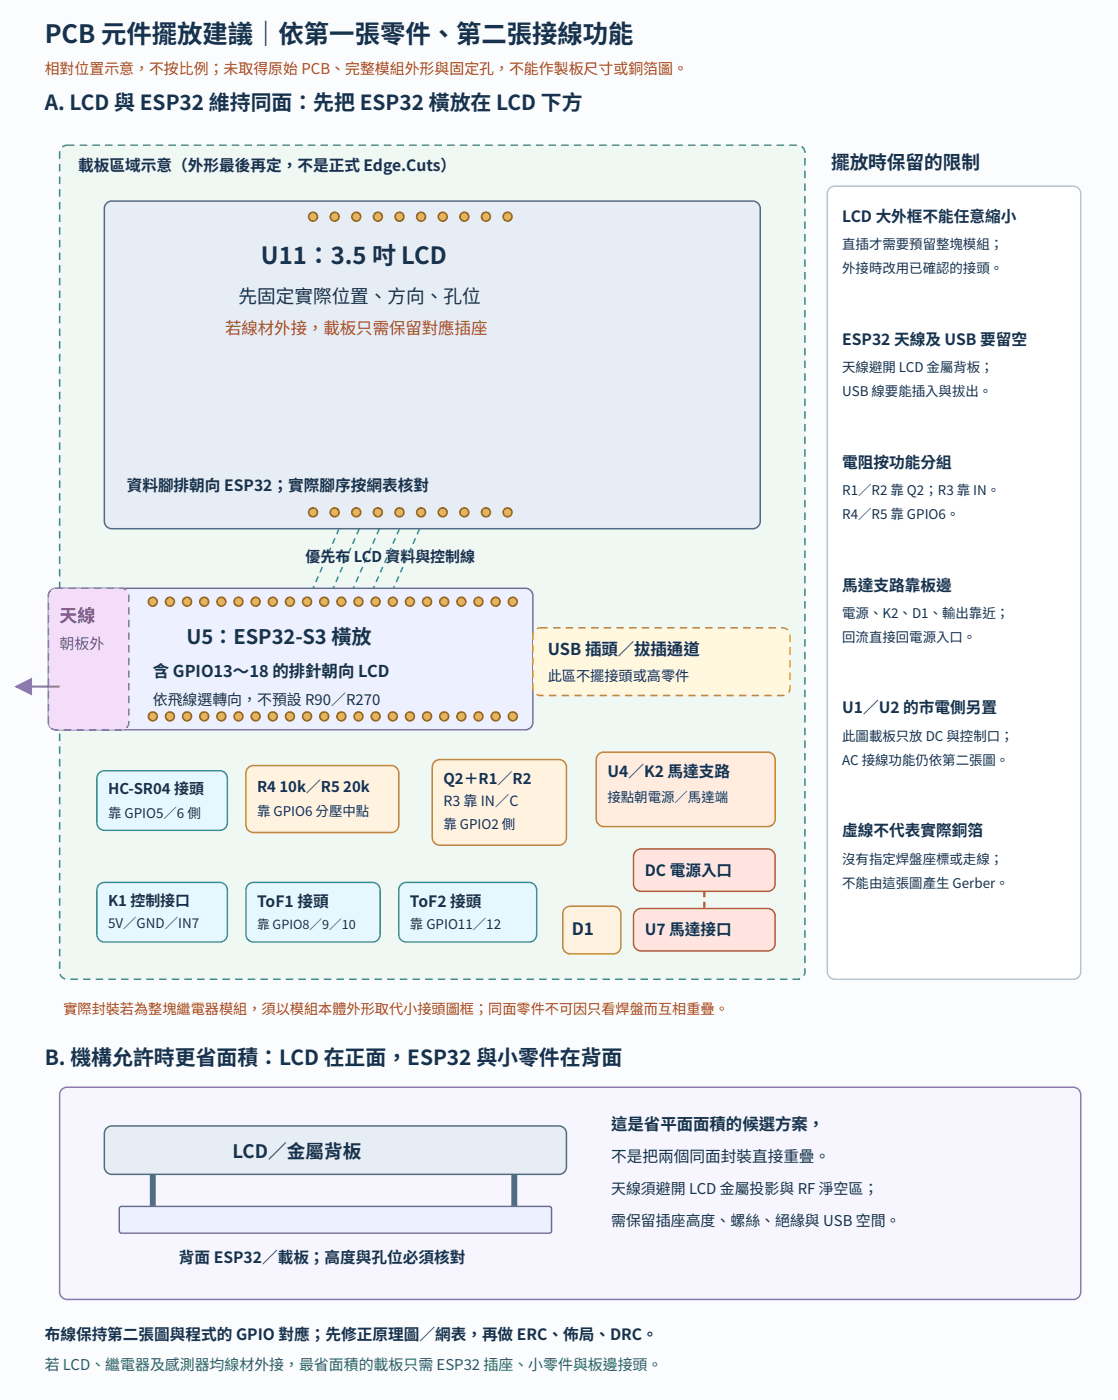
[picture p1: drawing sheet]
<svg xmlns="http://www.w3.org/2000/svg" width="397mm" height="497mm" viewBox="0 0 397 497" stroke-linecap="round" stroke-linejoin="round" font-family="sans-serif">
<path d="M0 0h396.9v497.4h-396.9z" fill="#fafcfe"/>
<path d="M21.7 52.6l.9-.7 1.2-.3h259.3l1.2 .3 .9 .7 .6 1.6v291.1l-.3 1.1-.7 .9-1.7 .6h-259.3l-1.2-.2-.9-.8-.5-1.6v-291.1z" fill="#f0f8f4" stroke="#3d8b6f" stroke-width=".53" stroke-dasharray="2.6 1.9" stroke-linecap="butt"/>
<path d="M37.6 72.4l.9-.7 1.2-.3h227.5l1.2 .3 1.2 1.2 .3 1.2v111.1l-.3 1.2-1.2 1.2-1.2 .3h-227.5l-1.2-.3-1.2-1.2-.3-1.2v-111.1z" fill="#e7edf5" stroke="#536b88" stroke-width=".53"/>
<g fill="#e4af38" stroke="#8a691a" stroke-width=".53">
<circle cx="111.1" cy="77" r="1.59"/>
<circle cx="118.8" cy="77" r="1.59"/>
<circle cx="126.5" cy="77" r="1.59"/>
<circle cx="134.1" cy="77" r="1.59"/>
<circle cx="141.8" cy="77" r="1.59"/>
<circle cx="149.5" cy="77" r="1.59"/>
<circle cx="157.2" cy="77" r="1.59"/>
<circle cx="164.8" cy="77" r="1.59"/>
<circle cx="172.5" cy="77" r="1.59"/>
<circle cx="180.2" cy="77" r="1.59"/>
<circle cx="111.1" cy="182" r="1.59"/>
<circle cx="118.8" cy="182" r="1.59"/>
<circle cx="126.5" cy="182" r="1.59"/>
<circle cx="134.1" cy="182" r="1.59"/>
<circle cx="141.8" cy="182" r="1.59"/>
<circle cx="149.5" cy="182" r="1.59"/>
<circle cx="157.2" cy="182" r="1.59"/>
<circle cx="164.8" cy="182" r="1.59"/>
<circle cx="172.5" cy="182" r="1.59"/>
<circle cx="180.2" cy="182" r="1.59"/>
</g>
<path d="M18.2 209.6l1.6-.6 167.3 .1 1.5 .9 .6 1.7-.1 45.6-.9 1.4-1.7 .6-167.3-.1-1.4-.9-.6-1.7v-44.9l.3-1.2z" fill="#edf0ff" stroke="#7165a5" stroke-width=".53"/>
<path d="M18.2 209.6l1.6-.6h23.3l1.2 .3 1.2 1.2 .3 1.2v44.9l-.3 1.2-1.2 1.2-1.2 .3h-23.3l-1.1-.3-1.2-1.2-.3-1.2v-44.9l.3-1.2z" fill="#f4ddf9" stroke="#a65aaf" stroke-width=".53" stroke-dasharray="2.6 1.9" stroke-linecap="butt"/>
<path d="M5.8 243.9h15.4" fill="none" stroke="#a65aaf" stroke-width=".79" stroke-linecap="butt"/>
<path d="M5 243.9l6.4-3.1v6.3z" fill="#a65aaf"/>
<g fill="#e4af38" stroke="#8a691a" stroke-width=".53">
<circle cx="54.2" cy="213.8" r="1.59"/>
<circle cx="60.3" cy="213.8" r="1.59"/>
<circle cx="66.4" cy="213.8" r="1.59"/>
<circle cx="72.5" cy="213.8" r="1.59"/>
<circle cx="78.6" cy="213.8" r="1.59"/>
<circle cx="84.7" cy="213.8" r="1.59"/>
<circle cx="90.8" cy="213.8" r="1.59"/>
<circle cx="96.8" cy="213.8" r="1.59"/>
<circle cx="102.9" cy="213.8" r="1.59"/>
<circle cx="109" cy="213.8" r="1.59"/>
<circle cx="115.1" cy="213.8" r="1.59"/>
<circle cx="121.2" cy="213.8" r="1.59"/>
<circle cx="127.3" cy="213.8" r="1.59"/>
<circle cx="133.3" cy="213.8" r="1.59"/>
<circle cx="139.4" cy="213.8" r="1.59"/>
<circle cx="145.5" cy="213.8" r="1.59"/>
<circle cx="151.6" cy="213.8" r="1.59"/>
<circle cx="157.7" cy="213.8" r="1.59"/>
<circle cx="163.8" cy="213.8" r="1.59"/>
<circle cx="169.9" cy="213.8" r="1.59"/>
<circle cx="175.9" cy="213.8" r="1.59"/>
<circle cx="182" cy="213.8" r="1.59"/>
<circle cx="54.2" cy="254.5" r="1.59"/>
<circle cx="60.3" cy="254.5" r="1.59"/>
<circle cx="66.4" cy="254.5" r="1.59"/>
<circle cx="72.5" cy="254.5" r="1.59"/>
<circle cx="78.6" cy="254.5" r="1.59"/>
<circle cx="84.7" cy="254.5" r="1.59"/>
<circle cx="90.8" cy="254.5" r="1.59"/>
<circle cx="96.8" cy="254.5" r="1.59"/>
<circle cx="102.9" cy="254.5" r="1.59"/>
<circle cx="109" cy="254.5" r="1.59"/>
<circle cx="115.1" cy="254.5" r="1.59"/>
<circle cx="121.2" cy="254.5" r="1.59"/>
<circle cx="127.3" cy="254.5" r="1.59"/>
<circle cx="133.3" cy="254.5" r="1.59"/>
<circle cx="139.4" cy="254.5" r="1.59"/>
<circle cx="145.5" cy="254.5" r="1.59"/>
<circle cx="151.6" cy="254.5" r="1.59"/>
<circle cx="157.7" cy="254.5" r="1.59"/>
<circle cx="163.8" cy="254.5" r="1.59"/>
<circle cx="169.9" cy="254.5" r="1.59"/>
<circle cx="175.9" cy="254.5" r="1.59"/>
<circle cx="182" cy="254.5" r="1.59"/>
</g>
<path d="M189.8 224l.9-.7 1.1-.3 86.6 .1 1.5 .9 .6 1.7-.1 19.4-.9 1.4-1.7 .6h-86.6l-1.4-1-.6-1.6v-18.8z" fill="#fff8df" stroke="#cb9a33" stroke-width=".53" stroke-dasharray="2.6 1.9" stroke-linecap="butt"/>
<path d="M120.4 187.9l-9.3 21.1M127.5 187.9l-9.2 21.1M134.7 187.9l-9.3 21.1M141.8 187.9l-9.2 21.1M149 187.9l-9.3 21.1" fill="none" stroke="#2584c5" stroke-width=".53" stroke-dasharray="2.1 1.6" stroke-linecap="butt"/>
<path d="M35.4 274.4l1.6-.6h41.1l1.1 .3 1.2 1.2 .3 1.2v15.9l-.3 1.1-1.2 1.2-1.1 .3h-41.1l-1.1-.3-1.2-1.2-.3-1.1v-15.9l.3-1.2z" fill="#e6f8ff" stroke="#3096ae" stroke-width=".53"/>
<g fill="#fff2de" stroke="#c18c35" stroke-width=".53">
<path d="M88.3 272.6l1.7-.6h48.9l1.2 .3 1.2 1.2 .3 1.1v18.6l-.3 1.1-1.2 1.2-1.2 .3h-48.9l-1.2-.3-1.2-1.2-.3-1.1v-18.6l.3-1.1z"/>
<path d="M154 270.9l.9-.8 1.2-.2h42.3l1.2 .2 1.2 1.3 .3 1.1v25.2l-.3 1.1-1.2 1.2-1.2 .3h-42.3l-1.2-.3-1.2-1.2-.2-1.1v-25.2z"/>
</g>
<path d="M212.2 268.2l.9-.7 1.2-.3h58.2l1.2 .3 1.2 1.2 .3 1.2v21.1l-.3 1.2-1.2 1.2-1.2 .3h-58.2l-1.2-.3-1.2-1.2-.2-1.2v-21.1z" fill="#ffecdf" stroke="#c97736" stroke-width=".53"/>
<g fill="#e6f8ff" stroke="#3096ae" stroke-width=".53">
<path d="M35.4 314.1l1.6-.6h41.1l1.1 .3 1.2 1.2 .3 1.2v15.9l-.3 1.1-1.2 1.2-1.1 .3h-41.1l-1.1-.3-1.2-1.2-.3-1.1v-15.9l.3-1.2z"/>
<path d="M88.3 314.1l1.7-.6h42.3l1.2 .3 1.2 1.2 .2 1.2v15.9l-.2 1.1-1.2 1.2-1.2 .3h-42.3l-1.2-.3-1.2-1.2-.3-1.1v-15.9l.3-1.2z"/>
<path d="M142.1 314.5l.9-.7 1.2-.3h43.7l1.1 .3 1.2 1.2 .3 1.2v15.9l-.3 1.1-1.2 1.2-1.1 .3h-43.7l-1.2-.3-1.2-1.2-.2-1.1v-15.9z"/>
</g>
<g fill="#ffe4df" stroke="#be573e" stroke-width=".53">
<path d="M225.5 302.6l.9-.7 1.1-.3 45.6 .1 1.1 .5 .9 1.5v11l-.9 1.4-1.7 .6-45.6-.1-1.4-.9-.6-1.6v-9.8z"/>
<path d="M225.5 323.8l.9-.7 1.1-.3 45.6 .1 1.1 .5 .9 1.4v11l-.9 1.5-1.7 .6-45.6-.1-1.4-.9-.6-1.7v-9.8z"/>
</g>
<path d="M200.3 323l.9-.7 1.2-.3h15.4l1.6 .6 .7 .9 .3 1.1v11.7l-.6 1.6-.9 .8-1.1 .2h-15.4l-1.6-.6-.8-.9-.2-1.1v-11.7z" fill="#fff2de" stroke="#c18c35" stroke-width=".53"/>
<path d="M250 316.7v6.1" fill="none" stroke="#be573e" stroke-width=".79" stroke-dasharray="2.1 1.6" stroke-linecap="butt"/>
<path d="M294.3 67.1l.9-.7 1.1-.3h84.7l1.7 .6 .9 1.5v277.1l-.5 1.6-1.5 1h-85.3l-1.6-.6-.9-1.4-.1-277.1z" fill="#fff" stroke="#b8c5d2" stroke-width=".53"/>
<path d="M22.2 386.9l1.6-.6 357.8 .1 1.5 .9 .5 1.6v70.8l-.9 1.4-1.7 .6-357.8-.1-1.5-.9-.5-1.6v-70.2l.2-1.1z" fill="#f7f5fe" stroke="#8b78ac" stroke-width=".53"/>
<path d="M38 400.6l1.7-.6h158.7l1.7 .6 .9 1.5 .1 12.5-.3 1.2-.7 .9-1.7 .5h-158.7l-1.7-.5-.7-.9-.3-1.2v-11.9l.3-1.2z" fill="#e7edf5" stroke="#536b88" stroke-width=".53"/>
<path d="M54.2 417.2v11.4M182.6 417.2v11.4" fill="none" stroke="#54758c" stroke-width="2.1" stroke-linecap="butt"/>
<path d="M42.6 428.9l.5-.3h151.9l.6 .3 .2 .5v8l-.2 .5-.6 .2h-151.9l-.5-.2-.3-.5v-8z" fill="#edf0ff" stroke="#7165a5" stroke-width=".53"/>
<text font-size="9" fill="#17324d" x="15.9" y="15.3">PCB 元件擺放建議｜依第一張零件、第二張接線功能</text>
<text font-size="8.5" fill="#17324d" x="92.6" y="93.9">U11：3.5 吋 LCD</text>
<g font-size="7.4" fill="#17324d">
<text x="15.9" y="39.2">A. LCD 與 ESP32 維持同面：先把 ESP32 橫放在 LCD 下方</text>
<text x="15.9" y="378.4">B. 機構允許時更省面積：LCD 在正面，ESP32 與小零件在背面</text>
</g>
<text font-size="7.1" fill="#17324d" x="66.1" y="228.9">U5：ESP32-S3 橫放</text>
<g font-size="6.6" fill="#17324d">
<text x="295" y="60.1">擺放時保留的限制</text>
<text x="84.7" y="107.7">先固定實際位置、方向、孔位</text>
<text x="82.5" y="411.4">LCD／金屬背板</text>
</g>
<text font-size="6.3" fill="#8e3d96" x="21.2" y="220.9">天線</text>
<text font-size="6.1" fill="#17324d" x="202.9" y="332.3">D1</text>
<text font-size="5.8" fill="#9d5520" x="79.9" y="118.8">若線材外接，載板只需保留對應插座</text>
<g font-size="5.8" fill="#17324d">
<text x="194.5" y="232.8">USB 插頭／拔插通道</text>
<text x="54.2" y="240.5">含 GPIO13～18 的排針朝向 LCD</text>
<text x="217" y="401.6">這是省平面面積的候選方案，</text>
</g>
<g font-size="5.6" fill="#17324d">
<text x="27.8" y="60.6">載板區域示意（外形最後再定，不是正式 Edge.Cuts）</text>
<text x="299" y="78.8">LCD 大外框不能任意縮小</text>
<text x="299" y="122.5">ESP32 天線及 USB 要留空</text>
<text x="299" y="166.2">電阻按功能分組</text>
<text x="45" y="174.4">資料腳排朝向 ESP32；實際腳序按網表核對</text>
<text x="299" y="209.8">馬達支路靠板邊</text>
<text x="299" y="253.5">U1／U2 的市電側另置</text>
<text x="215.6" y="276.2">U4／K2 馬達支路</text>
<text x="299" y="297.1">虛線不代表實際銅箔</text>
<text x="228.9" y="311.2">DC 電源入口</text>
<text x="91.3" y="322.3">ToF1 接頭</text>
<text x="145.5" y="322.3">ToF2 接頭</text>
<text x="228.9" y="332.3">U7 馬達接口</text>
<text x="217" y="413">不是把兩個同面封裝直接重疊。</text>
<text x="63.5" y="448.7">背面 ESP32／載板；高度與孔位必須核對</text>
<text x="15.9" y="476.3">布線保持第二張圖與程式的 GPIO 對應；先修正原理圖／網表，再做 ERC、佈局、DRC。</text>
</g>
<text font-size="5.3" fill="#a64819" x="15.9" y="26.2">相對位置示意，不按比例；未取得原始 PCB、完整模組外形與固定孔，不能作製板尺寸或銅箔圖。</text>
<g font-size="5.3" fill="#17324d">
<text x="108.5" y="199.8">優先布 LCD 資料與控制線</text>
<text x="54.2" y="250.6">依飛線選轉向，不預設 R90／R270</text>
<text x="91.3" y="281.3">R4 10k／R5 20k</text>
<text x="157.4" y="278.6">Q2＋R1／R2</text>
<text x="38.4" y="282">HC-SR04 接頭</text>
<text x="38.4" y="322">K1 控制接口</text>
<text x="217" y="424.4">天線須避開 LCD 金屬投影與 RF 淨空區；</text>
<text x="217" y="435.8">需保留插座高度、螺絲、絕緣與 USB 空間。</text>
</g>
<text font-size="5.3" fill="#8e3d96" x="21.2" y="230.7">朝板外</text>
<text font-size="5.3" fill="#276c53" x="15.9" y="486.8">若 LCD、繼電器及感測器均線材外接，最省面積的載板只需 ESP32 插座、小零件與板邊接頭。</text>
<g font-size="5" fill="#17324d">
<text x="194.5" y="241.8">此區不擺接頭或高零件</text>
<text x="157.4" y="286.5">R3 靠 IN／C</text>
</g>
<text font-size="5" fill="#a64819" x="22.5" y="360.4">實際封裝若為整塊繼電器模組，須以模組本體外形取代小接頭圖框；同面零件不可因只看焊盤而互相重疊。</text>
<g font-size="4.8" fill="#17324d">
<text x="299" y="88.6">直插才需要預留整塊模組；</text>
<text x="299" y="97.1">外接時改用已確認的接頭。</text>
<text x="299" y="132.3">天線避開 LCD 金屬背板；</text>
<text x="299" y="140.8">USB 線要能插入與拔出。</text>
<text x="299" y="175.9">R1／R2 靠 Q2；R3 靠 IN。</text>
<text x="299" y="184.4">R4／R5 靠 GPIO6。</text>
<text x="299" y="219.6">電源、K2、D1、輸出靠近；</text>
<text x="299" y="228.1">回流直接回電源入口。</text>
<text x="299" y="263.3">此圖載板只放 DC 與控制口；</text>
<text x="299" y="271.7">AC 接線功能仍依第二張圖。</text>
<text x="215.6" y="285">接點朝電源／馬達端</text>
<text x="38.4" y="290.5">靠 GPIO5／6 側</text>
<text x="91.3" y="290">靠 GPIO6 分壓中點</text>
<text x="157.4" y="294.5">靠 GPIO2 側</text>
<text x="299" y="306.9">沒有指定焊盤座標或走線；</text>
<text x="299" y="315.4">不能由這張圖產生 Gerber。</text>
<text x="38.4" y="329.7">5V／GND／IN7</text>
<text x="145.5" y="329.9">靠 GPIO11／12</text>
</g>
<text font-size="4.5" fill="#17324d" x="91.3" y="329.9">靠 GPIO8／9／10</text>
</svg>
